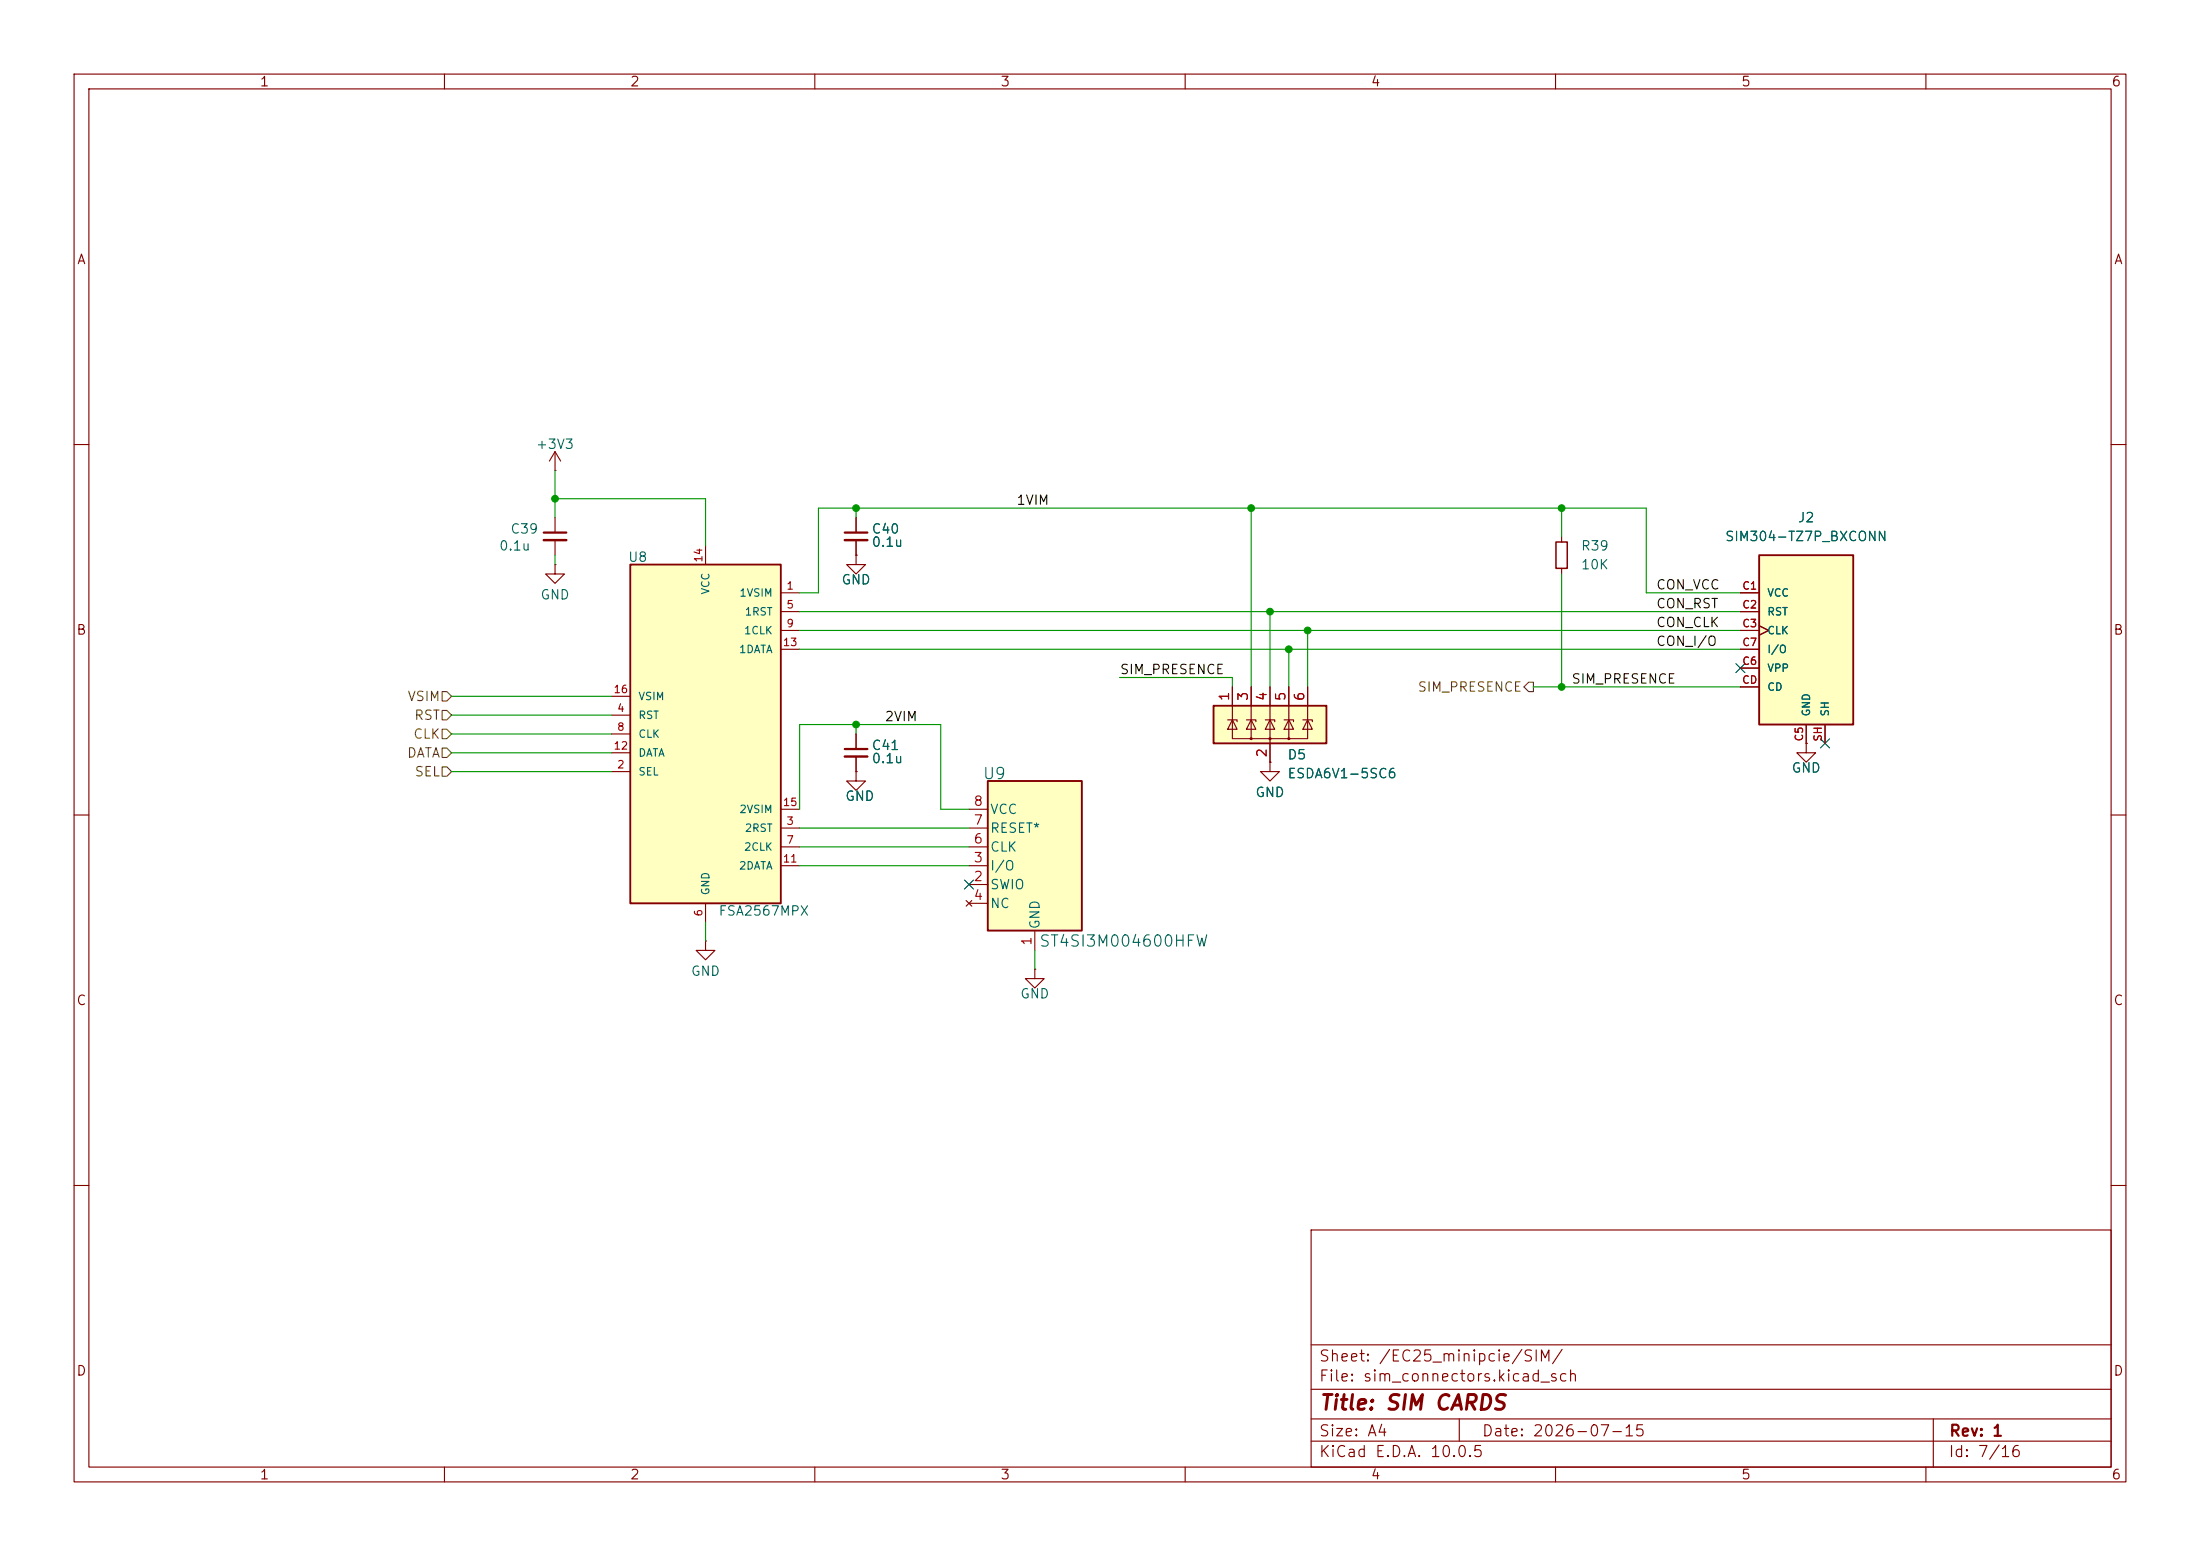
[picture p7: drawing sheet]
<svg xmlns="http://www.w3.org/2000/svg" width="297mm" height="210mm" viewBox="0 0 297 210" stroke-linecap="round" stroke-linejoin="round" font-family="sans-serif">
<g fill="none" stroke="#840000" stroke-width=".15">
<path d="M10 10h277v190h-277zM12 12h273v186h-273zM60 10v2M110 10v2M160 10v2M210 10v2M260 10v2M10 60h2M74.9 63.5h.1M74.9 61l-.7 1.2M74.9 61l.8 1.2M74.9 61v2.5"/>
<path d="M285 60h2M10 110h2M285 110h2M10 160h2M177 166h108v32h-108zM285 160h2M60 198v2M110 198v2M160 198v2M177 194.5h108M177 191.5h108M177 187.5h108"/>
<path d="M177 181.5h108M197 191.5v3M210 198v2M260 198v2M261 191.5v6.5"/>
</g>
<path d="M163.8 95.3h15.3v5h-15.3z" fill="#ffffc2"/>
<path d="M163.8 95.3h15.3v5h-15.3z" fill="none" stroke="#840000" stroke-width=".25"/>
<g fill="none" stroke="#840000" stroke-width=".15">
<path d="M210.8 72.4v.8M210.8 76.7v.8M165.7 97.2h1.3v.2M166.4 97.2l.6 1.2h-1.3zM166.4 92.7v7h10.1v-7M168.3 97.2h1.2v.2M168.9 97.2l.6 1.2h-1.2zM168.9 92.7v7M170.8 97.2h1.3v.2M171.4 97.2l.7 1.2h-1.3zM171.4 92.7v10.2M173.4 97.2h1.2v.2"/>
<path d="M174 97.2l.6 1.2h-1.2zM174 92.7v7M175.9 97.2h1.3v.2M176.5 97.2l.7 1.2h-1.3z"/>
<circle cx="168.9" cy="99.7" r=".13"/>
<circle cx="171.4" cy="99.7" r=".13"/>
<circle cx="174" cy="99.7" r=".13"/>
</g>
<path d="M210.1 73.2h1.5v3.5h-1.5z" fill="none" stroke="#840000" stroke-width=".2"/>
<path d="M237.5 74.9h12.7v22.9h-12.7z" fill="#ffffc2"/>
<path d="M237.5 74.9h12.7v22.9h-12.7z" fill="none" stroke="#840000" stroke-width=".25"/>
<path d="M234.9 80h2.6M234.9 82.6h2.6M234.9 85.1h2.6M234.9 90.2h2.6M234.9 87.6h2.6M234.9 92.7h2.6M237.5 84.5l1.3 .6-1.3 .6M243.8 97.8v2.5M246.4 97.8v2.5M243.8 100.3v1.3h1.3l-1.3 1.3-1.2-1.3h1.2M243.8 100.3h.1" fill="none" stroke="#840000" stroke-width=".15"/>
<path d="M85.1 76.2h20.3v45.7h-20.3z" fill="#ffffc2"/>
<path d="M85.1 76.2h20.3v45.7h-20.3z" fill="none" stroke="#840000" stroke-width=".25"/>
<g fill="none" stroke="#840000" stroke-width=".15">
<path d="M74.9 76.2v1.3h1.3l-1.3 1.2-1.2-1.2h1.2M74.9 76.2h.1M74.9 69.9v2M74.9 72.9v2M95.2 73.7v2.5M115.6 74.9v1.3h1.2l-1.2 1.3-1.3-1.3h1.3M115.6 74.9h.1M115.6 69.9v2M115.6 72.9v2M82.5 96.5h2.6M82.5 99.1h2.6M82.5 94h2.6"/>
<path d="M105.4 82.6h2.5M105.4 85.1h2.5M105.4 87.6h2.5M105.4 80h2.5M115.6 99.1v2M82.5 104.1h2.6M82.5 101.6h2.6M105.4 111.8h2.5M105.4 114.3h2.5M105.4 116.8h2.5M105.4 109.2h2.5M115.6 104.1v1.3h1.2l-1.2 1.3-1.3-1.3h1.3"/>
<path d="M115.6 104.1h.1M115.6 102.1v2M171.4 102.9v1.2h1.3l-1.3 1.3-1.2-1.3h1.2M171.4 102.9h.1M95.2 127v1.3h1.3l-1.3 1.2-1.2-1.2h1.2M95.2 127h.1M95.2 121.9v2.6M139.7 130.8v1.3h1.3l-1.3 1.3-1.3-1.3h1.3M139.7 130.8h.1"/>
</g>
<path d="M73.4 71.9h3.1M114 71.9h3.1M114 101.1h3.1" fill="none" stroke="#840000" stroke-width=".3"/>
<path d="M73.4 72.9h3.1M114 72.9h3.1M114 102.1h3.1" fill="none" stroke="#840000" stroke-width=".33"/>
<path d="M133.3 105.4h12.7v20.2h-12.7z" fill="#ffffc2"/>
<path d="M133.3 105.4h12.7v20.2h-12.7z" fill="none" stroke="#840000" stroke-width=".25"/>
<g fill="none" stroke="#840000" stroke-width=".15">
<path d="M115.6 74.9h.1M115.6 69.9v2M115.6 72.9v2M115.6 99.1v2M166.4 92.7v2.6M168.9 92.7v2.6M171.4 92.7v2.6M174 92.7v2.6M176.5 92.7v2.6M234.9 80h2.6M234.9 82.6h2.6M234.9 85.1h2.6"/>
<path d="M234.9 90.2h2.6M234.9 87.6h2.6M234.9 92.7h2.6M237.5 84.5l1.3 .6-1.3 .6M243.8 97.8v2.5M246.4 97.8v2.5M115.6 104.1h.1M115.6 102.1v2M130.8 119.4h2.5M130.8 116.8h2.5M130.8 114.3h2.5M130.8 111.8h2.5"/>
<path d="M130.8 109.2h2.5M171.4 102.9h.1M171.4 100.3v2.6M243.8 100.3h.1M130.4 121.5l.8 .8M130.8 121.9h2.5M131.2 121.5l-.8 .8M139.7 125.7v2.6"/>
</g>
<path d="M59.7 93.3h.6l.7 .7-.7 .6h-.6zM59.7 98.4h.6l.7 .7-.7 .6h-.6zM59.7 95.9h.6l.7 .6-.7 .7h-.6zM206.4 92.1h.6v1.2h-.6l-.7-.6zM59.7 103.5h.6l.7 .6-.7 .7h-.6zM59.7 101h.6l.7 .6-.7 .6h-.6z" fill="none" stroke="#725600" stroke-width=".15"/>
<g fill="none" stroke="#009600" stroke-width=".15">
<path d="M74.9 63.5v6.4M74.9 74.9v1.3M74.9 67.3h20.3v6.4M115.6 68.6v1.3M168.9 68.6v24.1M210.8 68.6v3.8M210.8 77.5v15.2M61 99.1h21.5M61 96.5h21.5M61 94h21.5M107.9 80h2.6v-11.4h111.7v11.4h12.7M107.9 82.6h127"/>
<path d="M107.9 85.1h127M107.9 87.6h127M115.6 97.8v1.3M151.1 91.4h15.3v1.3M171.4 82.6v10.1M174 87.6v5.1M176.5 85.1v7.6M207 92.7h27.9M61 104.1h21.5M61 101.6h21.5M107.9 109.2v-11.4h19.1v11.4h3.8M107.9 116.8h22.9"/>
<path d="M107.9 111.8h22.9M107.9 114.3h22.9M95.2 124.5v2.5M139.7 128.3v2.5"/>
</g>
<path d="M234.3 89.6l1.3 1.2M235.6 89.6l-1.3 1.2M245.8 99.7l1.2 1.2M247 99.7l-1.2 1.2M130.2 118.8l1.2 1.2M131.4 118.8l-1.2 1.2" fill="none" stroke="#000084" stroke-width=".15"/>
<g fill="#009600" stroke="#009600" stroke-width=".14">
<circle cx="176.5" cy="85.1" r=".46"/>
<circle cx="174" cy="87.6" r=".46"/>
<circle cx="171.4" cy="82.6" r=".46"/>
<circle cx="210.8" cy="92.7" r=".46"/>
<circle cx="210.8" cy="68.6" r=".46"/>
<circle cx="115.6" cy="68.6" r=".46"/>
<circle cx="115.6" cy="97.8" r=".46"/>
<circle cx="74.9" cy="67.3" r=".46"/>
<circle cx="168.9" cy="68.6" r=".46"/>
</g>
<text font-size="2" fill="#840000" x="178" y="190.8">Title: SIM CARDS</text>
<g font-size="1.5" fill="#006464">
<text x="132.6" y="105.6">U9</text>
<text x="140.2" y="128.2">ST4SI3M004600HFW</text>
</g>
<g font-size="1.5" fill="#840000">
<text x="178" y="184.1">Sheet: /EC25_minipcie/SIM/</text>
<text x="178" y="186.8">File: sim_connectors.kicad_sch</text>
<text x="178" y="197">KiCad E.D.A. 10.0.5</text>
<text x="178" y="194.2">Size: A4</text>
<text x="200" y="194.2">Date: 2026-07-15</text>
<text x="263" y="197">Id: 7/16</text>
<text x="263" y="194.2">Rev: 1</text>
</g>
<g font-size="1.3" fill="#840000">
<text x="35" y="12">1</text>
<text x="85" y="12">2</text>
<text x="135" y="12">3</text>
<text x="185" y="12">4</text>
<text x="235" y="12">5</text>
<text x="285" y="12">6</text>
<text x="10.3" y="36">A</text>
<text x="285.3" y="36">A</text>
<text x="10.2" y="86">B</text>
<text x="285.2" y="86">B</text>
<text x="10.2" y="136">C</text>
<text x="285.2" y="136">C</text>
<text x="10.2" y="186">D</text>
<text x="285.2" y="186">D</text>
<text x="35" y="200">1</text>
<text x="85" y="200">2</text>
<text x="135" y="200">3</text>
<text x="185" y="200">4</text>
<text x="235" y="200">5</text>
<text x="285" y="200">6</text>
</g>
<g font-size="1.3" fill="#006464">
<text x="72.3" y="60.9">+3V3</text>
<text x="242.6" y="70.8">J2</text>
<text x="67.3" y="74.6">0.1u</text>
<text x="68.8" y="72.3">C39</text>
<text x="84.7" y="76.1">U8</text>
<text x="117.6" y="72.3">C40</text>
<text x="117.6" y="74.1">0.1u</text>
<text x="213.3" y="74.6">R39</text>
<text x="213.3" y="77.2">10K</text>
<text x="232.8" y="73.4">SIM304-TZ7P_BXCONN</text>
<text x="72.9" y="81.2">GND</text>
<text x="113.5" y="79.2">GND</text>
<text x="117.6" y="101.5">C41</text>
<text x="117.6" y="103.3">0.1u</text>
<text x="169.4" y="107.9">GND</text>
<text x="173.7" y="102.8">D5</text>
<text x="173.7" y="105.4">ESDA6V1-5SC6</text>
<text x="241.8" y="104.6">GND</text>
<text x="114" y="108.4">GND</text>
<text x="133.6" y="112.7">RESET*</text>
<text x="133.6" y="110.2">VCC</text>
<text x="133.6" y="117.8">I/O</text>
<text x="133.6" y="115.3">CLK</text>
<text x="96.9" y="123.9">FSA2567MPX</text>
<text x="133.6" y="120.3">SWIO</text>
<text x="133.6" y="122.9">NC</text>
<text x="140.7" y="125.5" transform="rotate(-90 140.7 125.5)">GND</text>
<text x="93.2" y="132">GND</text>
<text x="137.6" y="135.1">GND</text>
</g>
<g font-size="1.3" fill="#0f0f0f">
<text x="137.1" y="68.5">1VIM</text>
<text x="223.5" y="82.4">CON_RST</text>
<text x="223.5" y="79.9">CON_VCC</text>
<text x="223.5" y="87.5">CON_I/O</text>
<text x="223.5" y="85">CON_CLK</text>
<text x="151.1" y="91.3">SIM_PRESENCE</text>
<text x="212.1" y="92.6">SIM_PRESENCE</text>
<text x="119.4" y="97.7">2VIM</text>
</g>
<g font-size="1.3" fill="#725600">
<text x="54.9" y="94.9">VSIM</text>
<text x="191.3" y="93.7">SIM_PRESENCE</text>
<text x="55.7" y="100">CLK</text>
<text x="55.8" y="97.5">RST</text>
<text x="54.9" y="102.6">DATA</text>
<text x="55.9" y="105.1">SEL</text>
</g>
<g font-size="1.3" fill="#a90000">
<text x="166.2" y="94.7" transform="rotate(-90 166.2 94.7)">1</text>
<text x="168.8" y="94.7" transform="rotate(-90 168.8 94.7)">3</text>
<text x="171.3" y="94.7" transform="rotate(-90 171.3 94.7)">4</text>
<text x="173.9" y="94.7" transform="rotate(-90 173.9 94.7)">5</text>
<text x="176.4" y="94.7" transform="rotate(-90 176.4 94.7)">6</text>
<text x="171.3" y="102.3" transform="rotate(-90 171.3 102.3)">2</text>
<text x="131.3" y="111.6">7</text>
<text x="131.3" y="109.1">8</text>
<text x="131.3" y="119.2">2</text>
<text x="131.3" y="116.7">3</text>
<text x="131.3" y="114.2">6</text>
<text x="131.3" y="121.8">4</text>
<text x="139.6" y="127.7" transform="rotate(-90 139.6 127.7)">1</text>
</g>
<g font-size="1" fill="#a90000">
<text x="95.1" y="76" transform="rotate(-90 95.1 76)">14</text>
<text x="106.1" y="82.4">5</text>
<text x="106.1" y="79.8">1</text>
<text x="235.1" y="79.8">C1</text>
<text x="235.1" y="82.4">C2</text>
<text x="105.6" y="87.4">13</text>
<text x="106.1" y="84.9">9</text>
<text x="235.1" y="84.9">C3</text>
<text x="235.1" y="90">C6</text>
<text x="235.1" y="87.4">C7</text>
<text x="82.8" y="93.8">16</text>
<text x="235.1" y="92.5">CD</text>
<text x="82.8" y="101.4">12</text>
<text x="83.2" y="96.3">4</text>
<text x="83.2" y="98.9">8</text>
<text x="243.7" y="100.2" transform="rotate(-90 243.7 100.2)">C5</text>
<text x="246.2" y="100.2" transform="rotate(-90 246.2 100.2)">SH</text>
<text x="83.2" y="104">2</text>
<text x="105.6" y="109">15</text>
<text x="106.1" y="111.6">3</text>
<text x="105.6" y="116.7">11</text>
<text x="106.1" y="114.1">7</text>
<text x="95.1" y="123.8" transform="rotate(-90 95.1 123.8)">6</text>
</g>
<g font-size="1" fill="#006464">
<text x="96" y="80.3" transform="rotate(-90 96 80.3)">VCC</text>
<text x="99.7" y="80.8">1VSIM</text>
<text x="100.5" y="83.3">1RST</text>
<text x="238.5" y="80.8">VCC</text>
<text x="238.5" y="83.3">RST</text>
<text x="99.7" y="88.4">1DATA</text>
<text x="100.4" y="85.9">1CLK</text>
<text x="238.5" y="85.9">CLK</text>
<text x="238.5" y="88.4">I/O</text>
<text x="86.1" y="94.7">VSIM</text>
<text x="238.5" y="90.9">VPP</text>
<text x="238.5" y="93.5">CD</text>
<text x="86.1" y="97.3">RST</text>
<text x="86.1" y="99.8">CLK</text>
<text x="244.6" y="96.8" transform="rotate(-90 244.6 96.8)">GND</text>
<text x="247.1" y="96.8" transform="rotate(-90 247.1 96.8)">SH</text>
<text x="86.1" y="104.9">SEL</text>
<text x="86.1" y="102.4">DATA</text>
<text x="99.7" y="110">2VSIM</text>
<text x="100.5" y="112.5">2RST</text>
<text x="99.7" y="117.6">2DATA</text>
<text x="100.4" y="115.1">2CLK</text>
<text x="96" y="120.9" transform="rotate(-90 96 120.9)">GND</text>
</g>
</svg>
